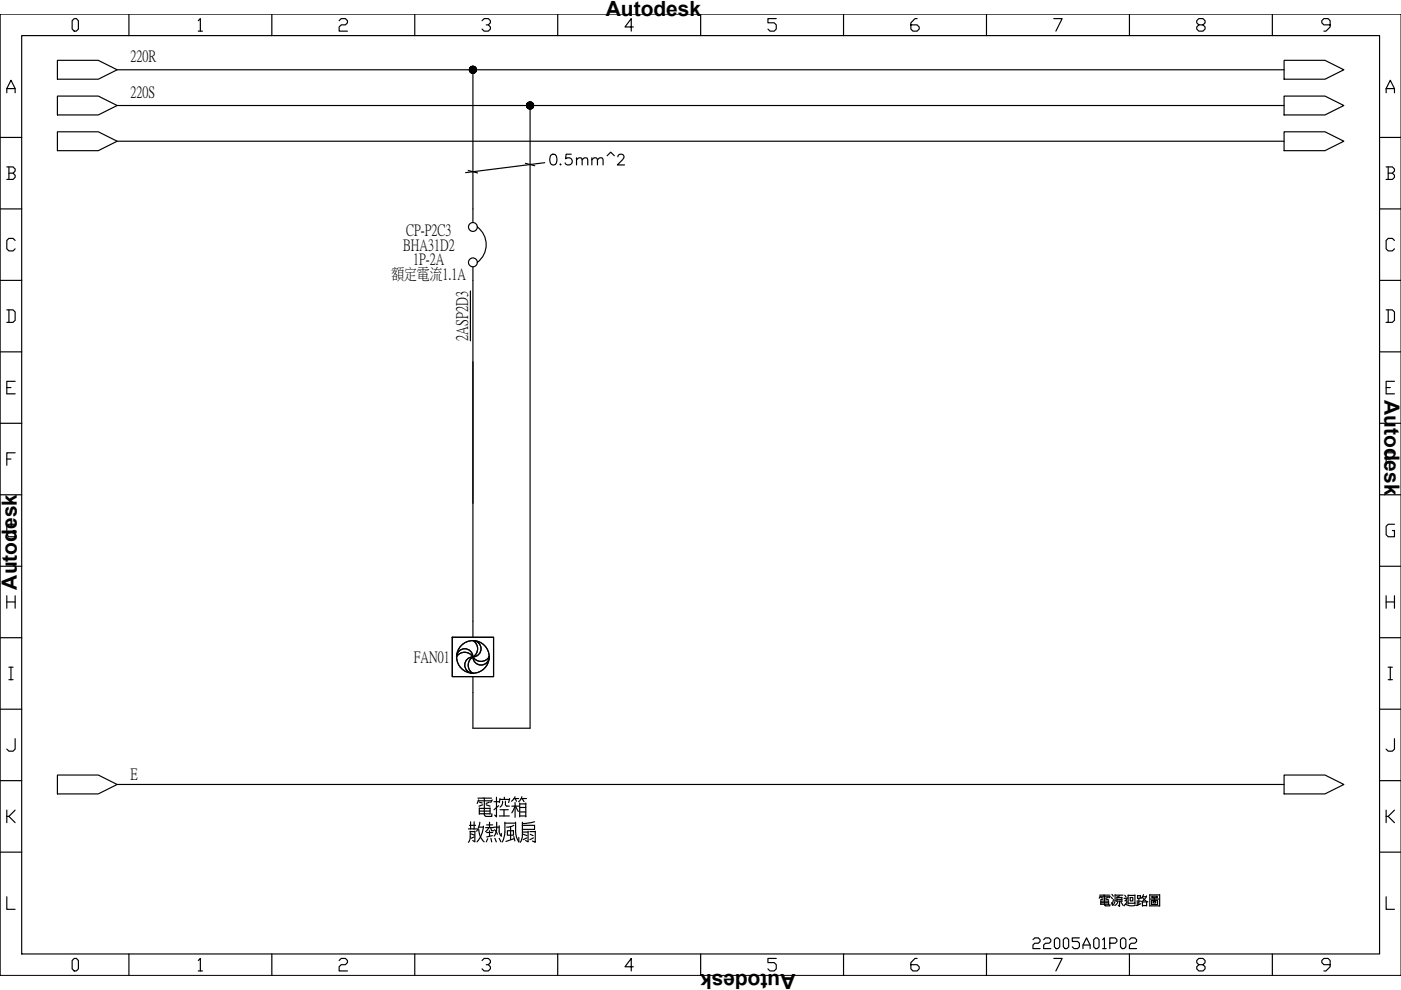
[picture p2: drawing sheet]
<svg xmlns="http://www.w3.org/2000/svg" width="297mm" height="210mm" viewBox="0 0 297 210" stroke-linecap="round" stroke-linejoin="round" font-family="sans-serif">
<g fill="none" stroke="#000" stroke-width=".25">
<path d="M1.4 19.7v-.9l.9-1.8 .9 1.8v.9M1.4 18.8h1.8M4.6 7.5h287.9v194.8h-287.9zM15.7 3.9h.5l.4 .5v1.8l-.4 .4h-.5l-.4-.4v-1.8zM27.3 3v4.5M42 4.4l.5-.5v2.7M42 6.6h.9M57.6 3v4.5M71.9 4.4l.4-.5h.9l.5 .5v.4l-.5 .5h-.9l-.4 .4v.9h1.8M87.9 3v4.5M102.2 4.4l.4-.5h.9l.5 .5v.4l-.5 .5h-.4M103.5 5.3l.5 .4v.5l-.5 .4h-.9l-.4-.4"/>
<path d="M118.2 3v4.5M134.3 5.7h-1.8l1.3-1.8v2.7M148.5 3v4.5M164.6 3.9h-1.8v.9h1.3l.5 .5v.9l-.5 .4h-.8l-.5-.4M178.8 3v4.5M194.4 3.9h-.4l-.9 .9v1.4l.5 .4h.8l.5-.4v-.5l-.5-.4h-1.3M209.2 3v4.5M223.4 3.9h1.8l-1.3 2.7M239.5 3v4.5M254.2 5.3l-.5-.5v-.4l.5-.5h.9l.4 .5v.4l-.4 .5h-.9l-.5 .4v.5l.5 .4h.9l.4-.4v-.5l-.4-.4M269.8 3v4.5M282 5.3h-1.3l-.5-.5v-.4l.5-.5h.9l.4 .5v1.3l-.9 .9h-.4"/>
<path d="M293.9 19.7v-.9l.9-1.8 .9 1.8v.9M293.9 18.8h1.8M.1 29.1h4.5M1.4 35.4h1.4l.4 .4v.5l-.4 .4M1.9 36.7h.9l.4 .5v.4l-.4 .4h-1.4M1.9 35.4v2.6M292.5 29.1h4.5M293.9 35.4h1.3l.5 .4v.5l-.5 .4M294.3 36.7h.9l.5 .5v.4l-.5 .4h-1.3M294.3 35.4v2.6M.1 44.3h4.5M.1 59.4h4.5"/>
<path d="M3.2 51l-.4-.5h-.9l-.5 .5v1.8l.5 .4h.9l.4-.4M292.5 44.3h4.5M292.5 59.4h4.5M295.7 51l-.5-.5h-.9l-.4 .5v1.8l.4 .4h.9l.5-.4M.1 74.6h4.5M1.4 65.7h1.4l.4 .4v1.8l-.4 .5h-1.4M1.9 65.7v2.7M292.5 74.6h4.5M293.9 65.7h1.3l.5 .4v1.8l-.5 .5h-1.3M294.3 65.7v2.7M.1 89.8h4.5M1.4 82.2h.9"/>
<path d="M1.4 97.3h.9M3.2 80.8h-1.8v2.7h1.8M3.2 96h-1.8v2.7M292.5 89.8h4.5M293.9 82.2h.9M293.9 97.3h.9M295.7 80.8h-1.8v2.7h1.8M295.7 96h-1.8v2.7M.1 104.9h4.5M3.2 111.2h-1.3l-.5 .4v1.8l.5 .4h1.3v-1.3h-.4M292.5 104.9h4.5M295.7 111.2h-1.4l-.4 .4v1.8l.4 .4h1.4v-1.3h-.5"/>
<path d="M.1 120.1h4.5M.1 135.2h4.5M1.4 126.3v2.7M1.4 127.6h1.8M3.2 126.3v2.7M292.5 120.1h4.5M292.5 135.2h4.5M293.9 127.6h1.8M293.9 126.3v2.7M295.7 126.3v2.7M.1 150.4h4.5M1.9 141.5h.9"/>
<path d="M1.9 144.1h.9M2.3 141.5v2.6M3.2 156.6v2.2l-.4 .5h-.9l-.5-.5M292.5 150.4h4.5M294.3 141.5h.9M294.3 144.1h.9M294.8 141.5v2.6M295.7 156.6v2.2l-.5 .5h-.9l-.4-.5M.1 165.5h4.5M1.4 171.8v2.6M1.9 173.1l1.3 1.3M3.2 171.8l-1.3 1.3h-.5"/>
<path d="M292.5 165.5h4.5M293.9 171.8v2.6M294.3 173.1l1.4 1.3M295.7 171.8l-1.4 1.3h-.4M.1 180.7h4.5M1.4 190.1v2.7h1.8M292.5 180.7h4.5M293.9 190.1v2.7h1.8M15.7 203.2h.5l.4 .5v1.7l-.4 .5h-.5l-.4-.5v-1.7zM27.3 202.3v4.5M42 203.7l.5-.5v2.7M42 205.9h.9"/>
<path d="M57.6 202.3v4.5M71.9 203.7l.4-.5h.9l.5 .5v.4l-.5 .4h-.9l-.4 .5v.9h1.8M87.9 202.3v4.5M102.2 203.7l.4-.5h.9l.5 .5v.4l-.5 .4h-.4M103.5 204.5l.5 .5v.4l-.5 .5h-.9l-.4-.5M118.2 202.3v4.5M134.3 205h-1.8l1.3-1.8v2.7M148.5 202.3v4.5M164.6 203.2h-1.8v.9h1.3l.5 .4v.9l-.5 .5h-.8l-.5-.5M178.8 202.3v4.5M194.4 203.2h-.4l-.9 .9v1.3l.5 .5h.8l.5-.5v-.4l-.5-.5h-1.3M209.2 202.3v4.5"/>
<path d="M223.4 203.2h1.8l-1.3 2.7M239.5 202.3v4.5M254.2 204.5l-.5-.4v-.4l.5-.5h.9l.4 .5v.4l-.4 .4h-.9l-.5 .5v.4l.5 .5h.9l.4-.5v-.4l-.4-.5M269.8 202.3v4.5M282 204.5h-1.3l-.5-.4v-.4l.5-.5h.9l.4 .5v1.3l-.9 .9h-.4"/>
</g>
<!-- layer: 0 -->
<g fill="none" stroke="#000" stroke-width=".25">
<path d="M12.2 12.8h8.6l4 2-4 2h-8.6zM24.8 14.8h247.5M100.3 14.8v32.4M272.3 12.8h8.6l4 2-4 2h-8.6zM12.2 20.4h8.6l4 2-4 2h-8.6zM12.2 27.9h8.6l4 2-4 2h-8.6zM24.8 22.4h247.5M24.8 29.9h247.5M99.3 36.2l2 .5M111.4 34.6l2 .5M112.4 22.4v132h-12.1v-10.9M115.5 34.5l-16.8 2.1"/>
<path d="M272.3 20.4h8.6l4 2-4 2h-8.6zM272.3 27.9h8.6l4 2-4 2h-8.6zM100.3 56.6v78.5M101.2 48.1a4.7 4.7 0 0 1 0 7.5M99.7 61.7v10.6M95.9 135.1h8.7v8.4h-8.7zM96.8 139.3a2.12 2.12 0 0 1 3.7 .3 2.03 2.03 0 0 0 3.2-.3M96.8 139.3a1.73 1.73 0 0 1 1.7-1.8 1.73 1.73 0 0 1 1.8 1.8M100.2 139.3a2.03 2.03 0 0 0 0 3.5M100.3 139.3a1.73 1.73 0 0 0 1.7 1.7 1.73 1.73 0 0 0 1.7-1.7M100.3 139.3a1.73 1.73 0 0 0-1.8 1.7 1.73 1.73 0 0 0 1.8 1.7M100.3 135.8a1.73 1.73 0 0 1 1.7 1.8 1.73 1.73 0 0 1-1.7 1.7 2 2 0 0 0 0-3.5z"/>
<path d="M12.2 164.3h8.6l4 2-4 2h-8.6zM24.8 166.3h247.5M99.3 175.8h1.8M99.5 175h1.3M99.7 176.2a3.5 3.5 0 0 1-.2 2.2l-.2 .2M99.7 176.3h1M99.8 174.2v1.6M99.9 176.8l.7 .3M100.5 174.2v1.6M100.5 177.5l-.6 .2M100.7 176.2v2.3l-.5-.3M101.3 169.2h2.9"/>
<path d="M101.4 169.8h2.9M101.4 175.4h1.1M101.5 169.6l-.3 .8M101.5 175.8l.3 1.5 .8 1.2M101.6 171.4h2.3M101.6 172.5h2.3M101.6 172h2.3M101.6 171.3v1.3M101.6 170.1l.6 .2M101.7 174.3l-.3 1.2-.3 .7M102.3 170.6l-.7 .3M102.5 175.2l-.4 1.8-1 1.5"/>
<path d="M102.7 169.2v3.5M103 175.5h1.7M103.1 170.6l.8 .3M103.2 174.9h1.3M103.2 176.5h1.3M103.4 177.8l-.3 .7M103.6 175.5l-.7 .8M103.8 170.1l-.7 .3M103.8 174.3v1.2M103.8 176.1v1.2M103.9 171.3v1.3M104 175.5l.2 .6h.5"/>
<path d="M104.1 177.7l.1 .8M104.3 172.5v.6h-1.2l-.2-.1-.2-.4M104.4 169.6l-.3 .6M104.4 177.2l-1.2 .3M104.7 175.4h1.1M104.7 170h1M104.8 175.9l.6 1M104.9 177.7l.3 .8M105.3 169v4.2l-.4-.4M105.3 174.3a4 4 0 0 1-.5 3M105.7 170.8l-1 .9M105.8 175.1a2.28 2.28 0 0 0 .5 2.2v-.6"/>
<path d="M105.8 177.7l.4 .8M105.9 173h2.1M106 169.5h2M106 171.7h1.8M106 169.3l-.1 .9M106.5 169.9a1.19 1.19 0 0 1-.5 1.2M106.9 171.7v1.3M106.9 169v.5M107 174.3v2.6l-.5 1.6M107 174.5h2.3M107.2 170.5l.1 .4h.7M107.2 169.9v.6"/>
<path d="M107.6 176.1h1.3v1h-1.3zM108.1 169.3l-.3 .9M108.3 175.3v2.7M108.5 170.9h1.5M108.9 175l-.7 .3-.8 .1M108.9 177.4l.3 .9M108.9 177.8l-1.6 .6M109 169.3h1M109.2 170.9l-.7 1.4M109.2 168.9l-.8 1M109.2 170.2v3.1M109.2 169.3l.3 .6"/>
<path d="M109.3 170.9l.6 1.2M109.3 174.3l.1 2.8 .6 1.4v-1M110.2 170.3v2.9M110.2 173h1.3M110.2 172.2h1.3M110.2 170.4h1.3M110.2 171.2h1.3M110.5 169.3h1.1M110.6 168.9l-.2 .6-.4 .5M110.7 169.3l.4 .7M110.8 174.3v1.5a4.1 4.1 0 0 1-.5 2.8M110.8 175h2.5v.8h-2.5"/>
<path d="M110.8 176.4h1.2M111 176.9l.7 .3M111.5 170.3v2.9M111.7 177.6l-.8 .4M112 176.2v2.3l-.6-.3M112.3 176.3h1.2M112.4 176.9l.6 .3M113.1 177.6l-.8 .4M113.3 174.2l-2.5 .4M113.5 176.2v2.4l-.6-.3M272.3 164.3h8.6l4 2-4 2h-8.6z"/>
<circle cx="100.3" cy="48.1" r=".94"/>
<circle cx="100.3" cy="55.6" r=".94"/>
<circle cx="100.3" cy="139.3" r="3.5"/>
</g>
<g fill="#000" stroke="#000" stroke-width=".21">
<path d="M100.3 14.8h.7v.1zM112.4 22.4h.7v.1z"/>
<path d="M99.5 14.9v.1l.8-.2zM99.5 15l.8-.2-.7 .3zM99.6 15.1l.1 .1 .6-.4z"/>
<path d="M99.5 14.6v.1l.8 .1zM99.5 14.7l.8 .1h-.8zM99.5 14.8v.1l.8-.1z"/>
<path d="M99.7 15.2v.1l.6-.5zM99.7 15.3l.6-.5-.5 .6zM100.3 14.8l-.5 .6 .1 .1z"/>
<path d="M99.7 14.3l.6 .5zM99.7 14.3l.6 .5-.7-.4zM99.6 14.4l-.1 .2 .8 .2z"/>
<path d="M100.3 14.8l-.4 .7h.1zM100.3 14.8l-.2 .7h-.1zM100.3 14.8l-.2 .7 .2 .1z"/>
<path d="M99.9 14.1l.4 .7-.3-.7zM99.8 14.2l.1-.1 .4 .7zM99.7 14.3l.6 .5-.5-.6z"/>
<path d="M100.3 14.8v.8l.1-.1zM100.3 14.8l.2 .7h-.1zM100.3 14.8l.2 .7h.1z"/>
<path d="M100.3 14v.8l.1-.8zM100.1 14h.2v.8zM100 14.1l.3 .7-.2-.8z"/>
<path d="M100.3 14.8l.3 .7 .1-.1zM100.3 14.8l.5 .5-.1 .1zM100.3 14.8l.5 .5 .1-.1z"/>
<path d="M100.6 14.1l-.3 .7 .4-.6zM100.5 14.1h.1l-.3 .7zM100.4 14l-.1 .8 .2-.7z"/>
<path d="M100.3 14.8l.6 .4v-.1zM100.3 14.8l.7 .2-.1 .1zM100.3 14.8l.7 .2v-.1z"/>
<path d="M100.3 14.8l.6-.4v-.1zM100.3 14.8l.5-.5h.1zM100.7 14.2l-.4 .6 .5-.5z"/>
<path d="M100.3 14.8h.7v-.1zM100.3 14.8l.7-.2v.1zM100.3 14.8l.7-.2-.1-.2z"/>
<path d="M111.6 22.5l.1 .1 .7-.2zM111.7 22.6l.7-.2-.7 .3zM111.7 22.7l.1 .1 .6-.4z"/>
<path d="M111.7 22.1l-.1 .1 .8 .2zM111.6 22.2l.8 .2h-.8zM111.6 22.4v.1l.8-.1z"/>
<path d="M111.8 22.8l.1 .1 .5-.5zM111.9 22.9l.5-.5-.5 .6zM112.4 22.4l-.5 .6h.1z"/>
<path d="M111.9 21.8l-.1 .1 .6 .5zM111.8 21.9l.6 .5-.7-.4zM111.7 22v.1l.7 .3z"/>
<path d="M112.4 22.4l-.4 .6 .2 .1zM112.4 22.4l-.1 .7h-.1zM112.4 22.4l-.1 .7h.1z"/>
<path d="M112 21.7l.4 .7-.2-.7zM111.9 21.8l.1-.1 .4 .7zM111.9 21.8l.5 .6-.5-.6z"/>
<path d="M112.4 22.4v.7h.1zM112.4 22.4l.2 .7h-.1zM112.4 22.4l.2 .7 .1-.1z"/>
<path d="M112.4 21.6v.8l.1-.8zM112.3 21.6h.1v.8zM112.2 21.7l.2 .7-.1-.8z"/>
<path d="M112.4 22.4l.3 .6h.1zM112.4 22.4l.5 .5-.1 .1zM112.4 22.4l.5 .5 .1-.1z"/>
<path d="M112.7 21.7l-.3 .7 .4-.6zM112.6 21.7h.1l-.3 .7zM112.5 21.6l-.1 .8 .2-.7z"/>
<path d="M112.4 22.4l.6 .4 .1-.1zM112.4 22.4l.7 .2v.1zM112.4 22.4l.7 .2v-.1z"/>
<path d="M112.4 22.4l.7-.4-.1-.1zM112.4 22.4l.5-.6 .1 .1zM112.8 21.8l-.4 .6 .5-.6z"/>
<path d="M112.4 22.4h.7v-.2zM112.4 22.4l.7-.3v.1zM112.4 22.4l.7-.3v-.1z"/>
</g>
<g fill="none" stroke="#000" stroke-width=".25">
<path d="M233.2 189.8h2.1M233.2 190.1h2.1M233.3 190l-.2 .5M233.4 191.1h1.6M233.4 191.7h1.6M233.4 191.4h1.6M233.4 191v.8M233.4 190.3l.4 .1M233.9 190.6l-.6 .2M234.2 189.8v2M234.4 190.6l.6 .2M234.9 190.3l-.5 .2"/>
<path d="M235 191v.8M235.3 191.7v.4h-.9l-.2-.3M235.4 190l-.2 .3M235.6 190.2l.3 .4M235.6 191.4l.3 .5M235.8 189.6l.2 .4M236.1 190.7l-.3 1M236.4 189.7v1.3l-.4 .9M236.4 189.8h1.7M236.8 190.7h1.1M236.8 191.1h1.1M236.8 190.2v.9"/>
<path d="M237 191.3l-.6 .7M237.4 191.1v1.1l-.3-.3M237.4 189.9l-.6 .3M237.7 191.3l.4 .7M237.9 190.2l-1.1 .1M237.9 190.3v.8M238.3 190.5h.7M238.5 189.8l.2 .4M238.6 191h.3v.3l-.5 .8M238.6 191.7l1.3 .4 .8-.2M239 190.3l-.5 .7M239.2 189.7v2"/>
<path d="M239.2 191.5h1.4M239.2 189.8h1.4M239.6 190.3h.6v.7h-.6zM240.6 189.7v2M241.1 191v.9M241.2 189.8v.7M241.2 189.9h.6M241.4 191.1h.5M241.4 190.5v1.3M241.8 189.8v.7h-.6M241.9 191.6l-.9 .4M242.2 190.2l.5 .7 .7 .3"/>
<path d="M242.2 191.2h.9M242.2 191.2v.8h.9M242.2 192v.1M242.3 190.1h.8M242.4 189.7l-.5 .8M243.1 190l-.4 .7-.6 .5M243.1 191.1v1M243.8 189.7v2.4M243.8 189.7h2.1M243.8 192.1h2.1M243.9 190.6h1.8M244.2 190.9h1.2v.9h-1.2z"/>
<path d="M244.2 190h1.2v.3h-1.2zM244.5 191.1v.4h.5v-.4h-.5M244.8 190.3v.5M245.9 189.7v2.4"/>
</g>
<path d="M0 3h297v203.8h-297z" fill="none" stroke="#000" stroke-width=".21"/>
<text font-size="6.2" x="121.4" y="36.3">mm^2</text>
<g font-size="5.7">
<text x="115.7" y="36.3">0.5</text>
<text x="218" y="202.5">22005A01P02</text>
</g>
<g font-size="4.4">
<text x="122.8" y="3.4">由 Autodesk 由由由由由</text>
<text x="293.6" y="79.1" transform="rotate(90 293.6 79.1)">由 Autodesk 由由由由由</text>
<text x="3.5" y="130.7" transform="rotate(-90 3.5 130.7)">由 Autodesk 由由由由由</text>
<text x="174.3" y="206.4" transform="rotate(180 174.3 206.4)">由 Autodesk 由由由由由</text>
</g>
<text font-size="3.5" x="99" y="72.3" transform="rotate(-90 99 72.3)">2ASP2D3</text>
<g font-size="3.4">
<text x="27.7" y="13">220R</text>
<text x="27.7" y="20.6">220S</text>
<text x="85.4" y="53">BHA31D2</text>
<text x="86.1" y="49.8">CP-P2C3</text>
<text x="83" y="59.1">額定電流1.1A</text>
<text x="87.6" y="56">1P-2A</text>
<text x="87.7" y="140.4">FAN01</text>
<text x="27.7" y="165.2">E</text>
</g>
</svg>
